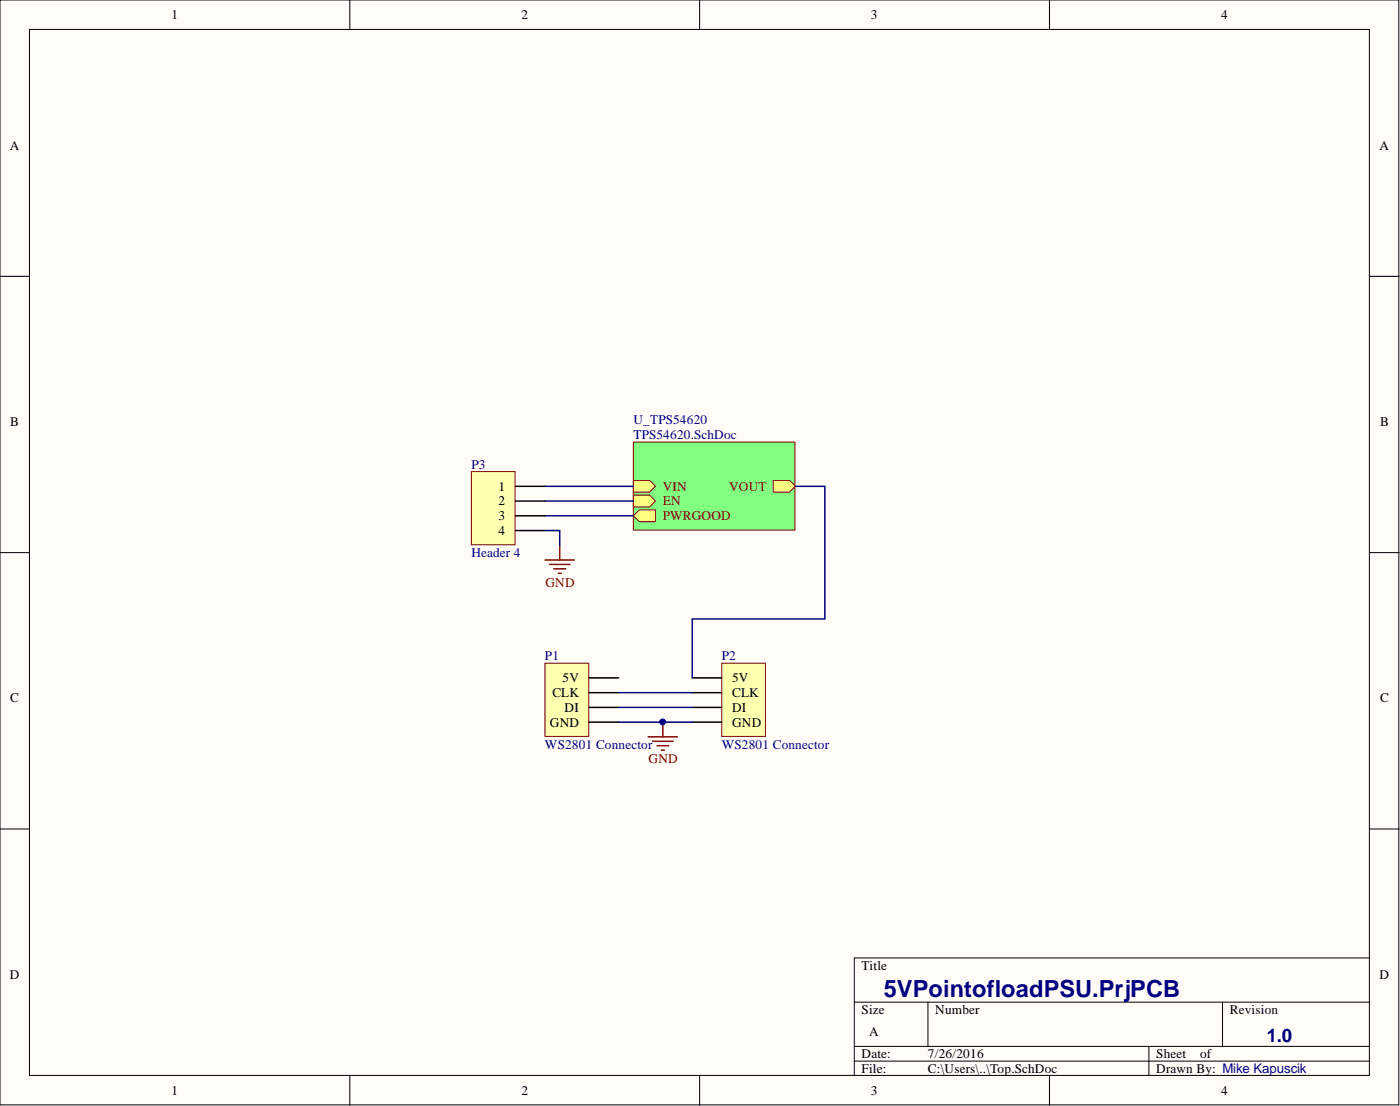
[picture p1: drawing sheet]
<svg xmlns="http://www.w3.org/2000/svg" width="241mm" height="190mm" viewBox="0 0 241 190" stroke-linecap="round" stroke-linejoin="round" font-family="sans-serif">
<g fill="#fffcf8" stroke="#000" stroke-width=".17">
<path d="M0 0h241.1v190.3h-241.1z"/>
<path d="M5.1 5.1h230.9v180.1h-230.9z"/>
</g>
<g fill="none" stroke="#000" stroke-width=".17">
<path d="M60.3 0v5.1M120.6 0v5.1M180.9 0v5.1M0 47.6h5.1M236.1 47.6h5.1M0 95.2h5.1M236.1 95.2h5.1M0 142.8h5.1M236.1 142.8h5.1M147.2 172.6h88.9M159.9 172.6v7.6M210.7 172.6v7.6"/>
<path d="M236.1 165h-88.9v20.3M60.3 185.3v5.1M120.6 185.3v5.1M147.2 180.2h88.9M147.2 182.8h88.9M180.9 185.3v5.1M198 180.2v5.1"/>
</g>
<path d="M109.2 76.2h27.8v15.1h-27.8z" fill="#80ff80" stroke="#800000" stroke-width=".17"/>
<path d="M133.3 82.8h2.8l1 1-1 1h-2.8z" fill-rule="evenodd" fill="#ffff80"/>
<path d="M133.3 82.8h2.8l1 1-1 1h-2.8z" fill="none" stroke="#800000" stroke-width=".17"/>
<path d="M109.2 82.8h2.8l1 1-1 1h-2.8z" fill-rule="evenodd" fill="#ffff80"/>
<path d="M109.2 82.8h2.8l1 1-1 1h-2.8z" fill="none" stroke="#800000" stroke-width=".17"/>
<path d="M109.2 85.3h2.8l1 1-1 1h-2.8z" fill-rule="evenodd" fill="#ffff80"/>
<path d="M109.2 85.3h2.8l1 1-1 1h-2.8z" fill="none" stroke="#800000" stroke-width=".17"/>
<path d="M109.2 88.8l1-1h2.8v2.1h-2.8z" fill-rule="evenodd" fill="#ffff80"/>
<path d="M109.2 88.8l1-1h2.8v2.1h-2.8z" fill="none" stroke="#800000" stroke-width=".17"/>
<path d="M124.4 114.2h7.5v12.6h-7.5z" fill="#ffffb0" stroke="#800000" stroke-width=".17"/>
<path d="M119.3 116.8h5.1M119.3 119.3h5.1M119.3 121.8h5.1M119.3 124.4h5.1" fill="none" stroke="#000" stroke-width=".25"/>
<path d="M93.9 114.2h7.6v12.6h-7.6z" fill="#ffffb0" stroke="#800000" stroke-width=".17"/>
<path d="M101.5 116.8h5.1M101.5 119.3h5.1M101.5 121.8h5.1M101.5 124.4h5.1" fill="none" stroke="#000" stroke-width=".25"/>
<path d="M93.9 83.8h15.3M93.9 88.8h15.3M93.9 86.3h15.3M106.6 121.8h12.7" fill="none" stroke="#000080" stroke-width=".25"/>
<path d="M93.9 96.5h5.1M94.7 97.2h3.5M95.5 98h2M96.2 98.7h.5M96.5 93.9v2.6M111.7 126.9h5.1M112.5 127.7h3.5M113.2 128.4h2.1M114 129.2h.5M114.2 124.4v2.5" fill="none" stroke="#800000" stroke-width=".25"/>
<circle cx="114.2" cy="124.3" r=".47" fill="#000080" stroke="#000080" stroke-width=".17"/>
<path d="M81.2 81.2h7.6v12.6h-7.6z" fill="#ffffb0" stroke="#800000" stroke-width=".17"/>
<path d="M88.9 83.8h5M88.9 86.3h5M88.9 88.8h5M88.9 91.4h5" fill="none" stroke="#000" stroke-width=".25"/>
<path d="M93.9 91.4h2.6v2.5M137.1 83.8h5.1v22.8h-22.9v10.2M106.6 119.3h12.7M106.6 124.4h12.7" fill="none" stroke="#000080" stroke-width=".25"/>
<circle cx="114.2" cy="124.3" r=".47" fill="#000080" stroke="#000080" stroke-width=".17"/>
<text font-size="4.1" fill="#000080" x="152.3" y="171.8">5VPointofloadPSU.PrjPCB</text>
<text font-size="3.2" fill="#000080" x="218.3" y="179.6">1.0</text>
<g font-size="2.3">
<text x="29.5" y="3.3">1</text>
<text x="89.9" y="3.3">2</text>
<text x="150.1" y="3.3">3</text>
<text x="210.5" y="3.3">4</text>
<text x="1.7" y="25.8">A</text>
<text x="237.8" y="25.8">A</text>
<text x="1.8" y="73.4">B</text>
<text x="237.9" y="73.4">B</text>
<text x="85.9" y="84.5">1</text>
<text x="85.9" y="87.1">2</text>
<text x="85.9" y="89.6">3</text>
<text x="85.9" y="92.1">4</text>
<text x="97" y="117.5">5V</text>
<text x="126.2" y="117.5">5V</text>
<text x="1.8" y="121">C</text>
<text x="94.8" y="125.1">GND</text>
<text x="95.2" y="120.1">CLK</text>
<text x="97.3" y="122.6">DI</text>
<text x="126.2" y="120.1">CLK</text>
<text x="126.2" y="122.6">DI</text>
<text x="126.2" y="125.1">GND</text>
<text x="237.9" y="121">C</text>
<text x="148.5" y="167">Title</text>
<text x="1.7" y="168.6">D</text>
<text x="237.8" y="168.6">D</text>
<text x="148.5" y="174.6">Size</text>
<text x="149.8" y="178.5">A</text>
<text x="161.2" y="174.6">Number</text>
<text x="212" y="174.6">Revision</text>
<text x="148.5" y="182.3">Date:</text>
<text x="148.5" y="184.8">File:</text>
<text x="159.9" y="182.3">7/26/2016</text>
<text x="159.9" y="184.8">C:\Users\..\Top.SchDoc</text>
<text x="199.3" y="182.3">Sheet</text>
<text x="199.3" y="184.8">Drawn By: Mike Kapuscik</text>
<text x="206.8" y="182.3">of</text>
<text x="29.5" y="188.6">1</text>
<text x="89.9" y="188.6">2</text>
<text x="150.1" y="188.6">3</text>
<text x="210.5" y="188.6">4</text>
</g>
<g font-size="2.3" fill="#000080">
<text x="109.2" y="73.1">U_TPS54620</text>
<text x="109.2" y="75.6">TPS54620.SchDoc</text>
<text x="81.2" y="80.7">P3</text>
<text x="81.2" y="96">Header 4</text>
<text x="93.9" y="113.7">P1</text>
<text x="124.4" y="113.7">P2</text>
<text x="93.9" y="129">WS2801 Connector</text>
<text x="124.4" y="129">WS2801 Connector</text>
</g>
<g font-size="2.3" fill="#800000">
<text x="114.2" y="84.5">VIN</text>
<text x="114.2" y="87.1">EN</text>
<text x="114.2" y="89.6">PWRGOOD</text>
<text x="125.7" y="84.5">VOUT</text>
<text x="94" y="101">GND</text>
<text x="111.8" y="131.5">GND</text>
</g>
</svg>
